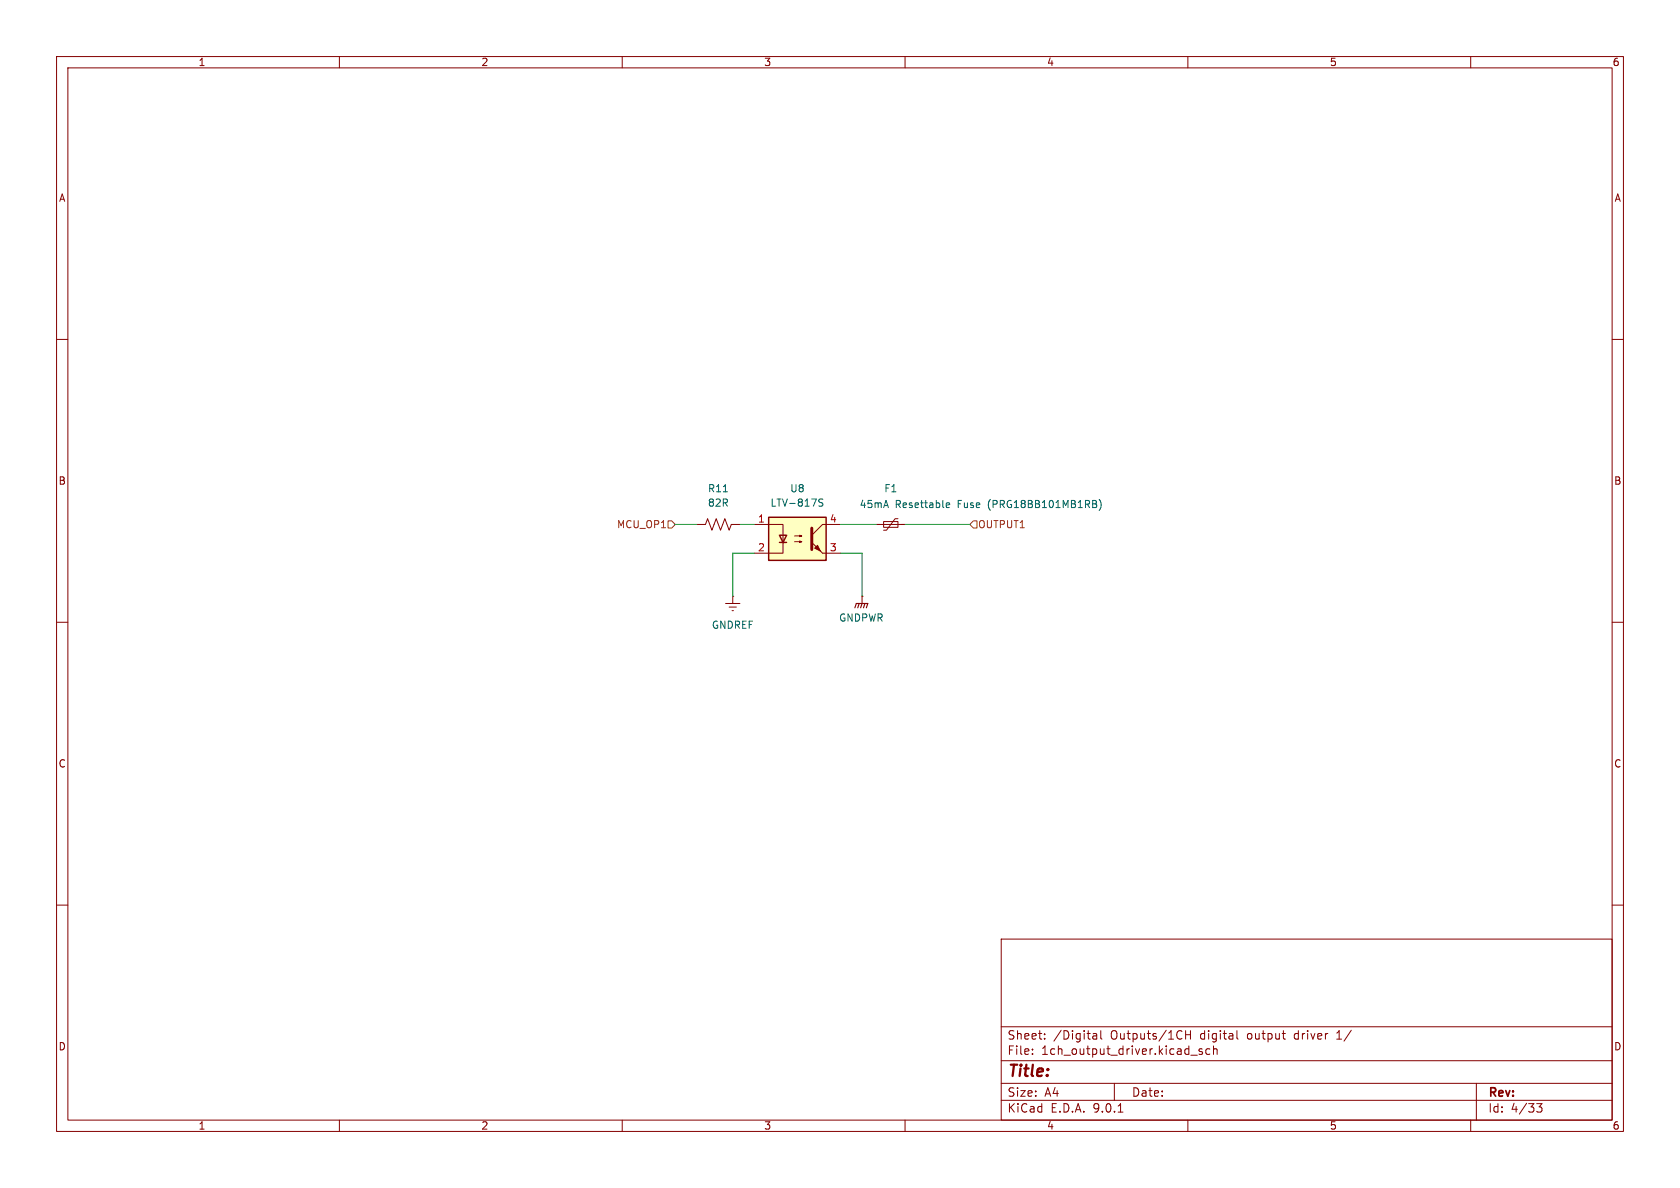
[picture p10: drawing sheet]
<svg xmlns="http://www.w3.org/2000/svg" width="297mm" height="210mm" viewBox="0 0 297 210" stroke-linecap="round" stroke-linejoin="round" font-family="sans-serif">
<g fill="none" stroke="#840000" stroke-width=".18">
<path d="M10 10h277v190h-277zM12 12h273v186h-273zM60 10v2M110 10v2M160 10v2M210 10v2M260 10v2M10 60h2M285 60h2M123.2 92.7h1.5l.4-1 .8 2 .7-2 .8 2 .7-2 .8 2 .4-1h1.5M154.9 92.7h5.1M156.2 92.2h2.5v1h-2.5z"/>
<path d="M158.7 91.7h-.5l-1.5 2h-.5M10 110h2M128.3 106.7h2.5M128.9 107.3h1.3M129.4 108h.3M129.5 105.4h.1M129.5 105.4v1.3M152.4 105.4h.1M152.4 105.4v1.3M285 110h2M10 160h2M177 166h108v32h-108z"/>
<path d="M285 160h2M60 198v2M110 198v2M160 198v2M177 194.5h108M177 191.5h108M177 187.5h108M177 181.5h108M182.5 186.3v.1M182.5 185.5v.1M184.7 183.6v.1M184.7 182.8v.1"/>
<path d="M193.2 183.5l.2 .2 .5-.1M193.2 182.8h.6l.1 .9M193.9 183.1h-.5l-.2 .2M194.6 182.2v1.3l.2 .2M197 191.5v3M197.7 196.6h.8M209.6 182.2v1.5M209.6 182.9h.9M210 198v2M210.5 182.2v1.5M210.5 186.5h1.2M212.5 185.5l-.3-.1-.2 .2v.2l.5 .2v.3h-.5"/>
<path d="M213.9 185.5l-.4-.1-.3 .3v.4l.1 .2h.6M214.5 185.5l.2-.1 .4 .1 .1 .9M214.5 184.9v1.5M218.7 182.2v1.3l.2 .2M236.3 183.7h.9M236.5 182.6h-.2M260 198v2M261 191.5v6.5M271.7 195.1h.9l-.5 .6 .4 .1v.7l-.2 .1-.6-.1"/>
</g>
<path d="M127.9 86.9h.7M167.3 89.3l.6-.1-.1-.3h-.3l-.2 .2v.6h.5M193.8 89.1l.1 .2-.1 .4M193.8 88.6v.3M194.3 88.3a1.46 1.46 0 0 1 0 1.9" fill="none" stroke="#006464" stroke-width=".18"/>
<path d="M151.1 107.4l.3-.7h2l-.2 .7M151.9 106.7l-.3 .7M152.4 106.7l-.3 .7M152.9 106.7l-.2 .7" fill="none" stroke="#840000" stroke-width=".2"/>
<path d="M135.9 91.4h10.1v7.7h-10.1z" fill="#ffffc2"/>
<path d="M135.9 91.4h10.1v7.7h-10.1zM137.8 94.6h1.3l-.7 1.3zM137.8 95.9h1.3" fill="none" stroke="#840000" stroke-width=".25"/>
<path d="M133.3 92.7h5.1v3.3M138.4 95.9v1.9h-5.1M140.5 94.7h1.2l-.3 .2v-.3l.3 .1M140.5 95.8h1.2l-.3 .1v-.3l.3 .2M145.4 97.8h3.2M148.6 92.7h-3.2l-1.9 1.9" fill="none" stroke="#840000" stroke-width=".18"/>
<path d="M143.5 93.3v3.9" fill="none" stroke="#840000" stroke-width=".51"/>
<g fill="#840000" stroke="#840000" stroke-width=".18">
<path d="M144 96.9l.5-.5 .5 1z"/>
<path d="M143.5 95.9l1.9 1.9z"/>
</g>
<path d="M145.5 88.3l-.5-.1-.2 .1v.4l.6 .2 .1 .3-.3 .3-.5-.1" fill="none" stroke="#006464" stroke-width=".18"/>
<path d="M118.1 92.1h.6l.7 .6-.7 .6h-.6zM172.1 92.1h.6v1.2h-.6l-.7-.6z" fill="none" stroke="#725600" stroke-width=".18"/>
<path d="M119.4 92.7h3.8M130.8 92.7h2.5M133.3 97.8h-3.8v7.6M148.6 97.8h3.8v7.6M148.6 92.7h6.3M160 92.7h11.4" fill="none" stroke="#009600" stroke-width=".18"/>
<text font-size="2.8" fill="#840000" x="178" y="190.9">Title:</text>
<g font-size="2.1" fill="#840000">
<text x="178" y="184">Sheet:</text>
<text x="186.2" y="184">/Digital</text>
<text x="196.4" y="184">Outputs/1CH</text>
<text x="212.3" y="184">digital</text>
<text x="220.8" y="184">output</text>
<text x="229.2" y="184">driver</text>
<text x="236.9" y="184">1/</text>
<text x="178" y="186.7">File:</text>
<text x="184.1" y="186.7">1ch_output_driver.kicad_sch</text>
<text x="178" y="196.9">KiCad</text>
<text x="178" y="194.1">Size:</text>
<text x="184.7" y="194.1">A4</text>
<text x="185.7" y="196.9">E.D.A.</text>
<text x="193.3" y="196.9">9.0.1</text>
<text x="200" y="194.1">Date:</text>
<text x="263" y="194.3">Rev:</text>
<text x="263" y="196.9">Id:</text>
<text x="267.1" y="196.9">4/33</text>
</g>
<g font-size="1.8" fill="#840000">
<text x="35" y="11.9">1</text>
<text x="85" y="11.9">2</text>
<text x="135" y="11.9">3</text>
<text x="185" y="11.9">4</text>
<text x="235" y="11.9">5</text>
<text x="285" y="11.9">6</text>
<text x="10.3" y="35.9">A</text>
<text x="285.3" y="35.9">A</text>
<text x="10.3" y="85.9">B</text>
<text x="285.3" y="85.9">B</text>
<text x="10.3" y="135.9">C</text>
<text x="285.3" y="135.9">C</text>
<text x="10.3" y="185.9">D</text>
<text x="285.3" y="185.9">D</text>
<text x="35" y="199.9">1</text>
<text x="85" y="199.9">2</text>
<text x="135" y="199.9">3</text>
<text x="185" y="199.9">4</text>
<text x="235" y="199.9">5</text>
<text x="285" y="199.9">6</text>
</g>
<g font-size="1.8" fill="#006464">
<text x="125.1" y="87.2">R11</text>
<text x="125.1" y="89.8">82R</text>
<text x="136.1" y="89.8">LTV-817S</text>
<text x="139.6" y="87.2">U8</text>
<text x="156.2" y="87.2">F1</text>
<text x="151.9" y="90">45mA</text>
<text x="158.3" y="90">Resettable</text>
<text x="169.4" y="90">Fuse</text>
<text x="174.9" y="90">(PRG18BB101MB1RB)</text>
<text x="125.7" y="111.4">GNDREF</text>
<text x="148.2" y="110.1">GNDPWR</text>
</g>
<g font-size="1.8" fill="#725600">
<text x="109" y="93.6">MCU_OP1</text>
<text x="172.8" y="93.6">OUTPUT1</text>
</g>
<g font-size="1.8" fill="#a90000">
<text x="133.9" y="92.5">1</text>
<text x="146.6" y="92.5">4</text>
<text x="133.9" y="97.5">2</text>
<text x="146.6" y="97.5">3</text>
</g>
</svg>
